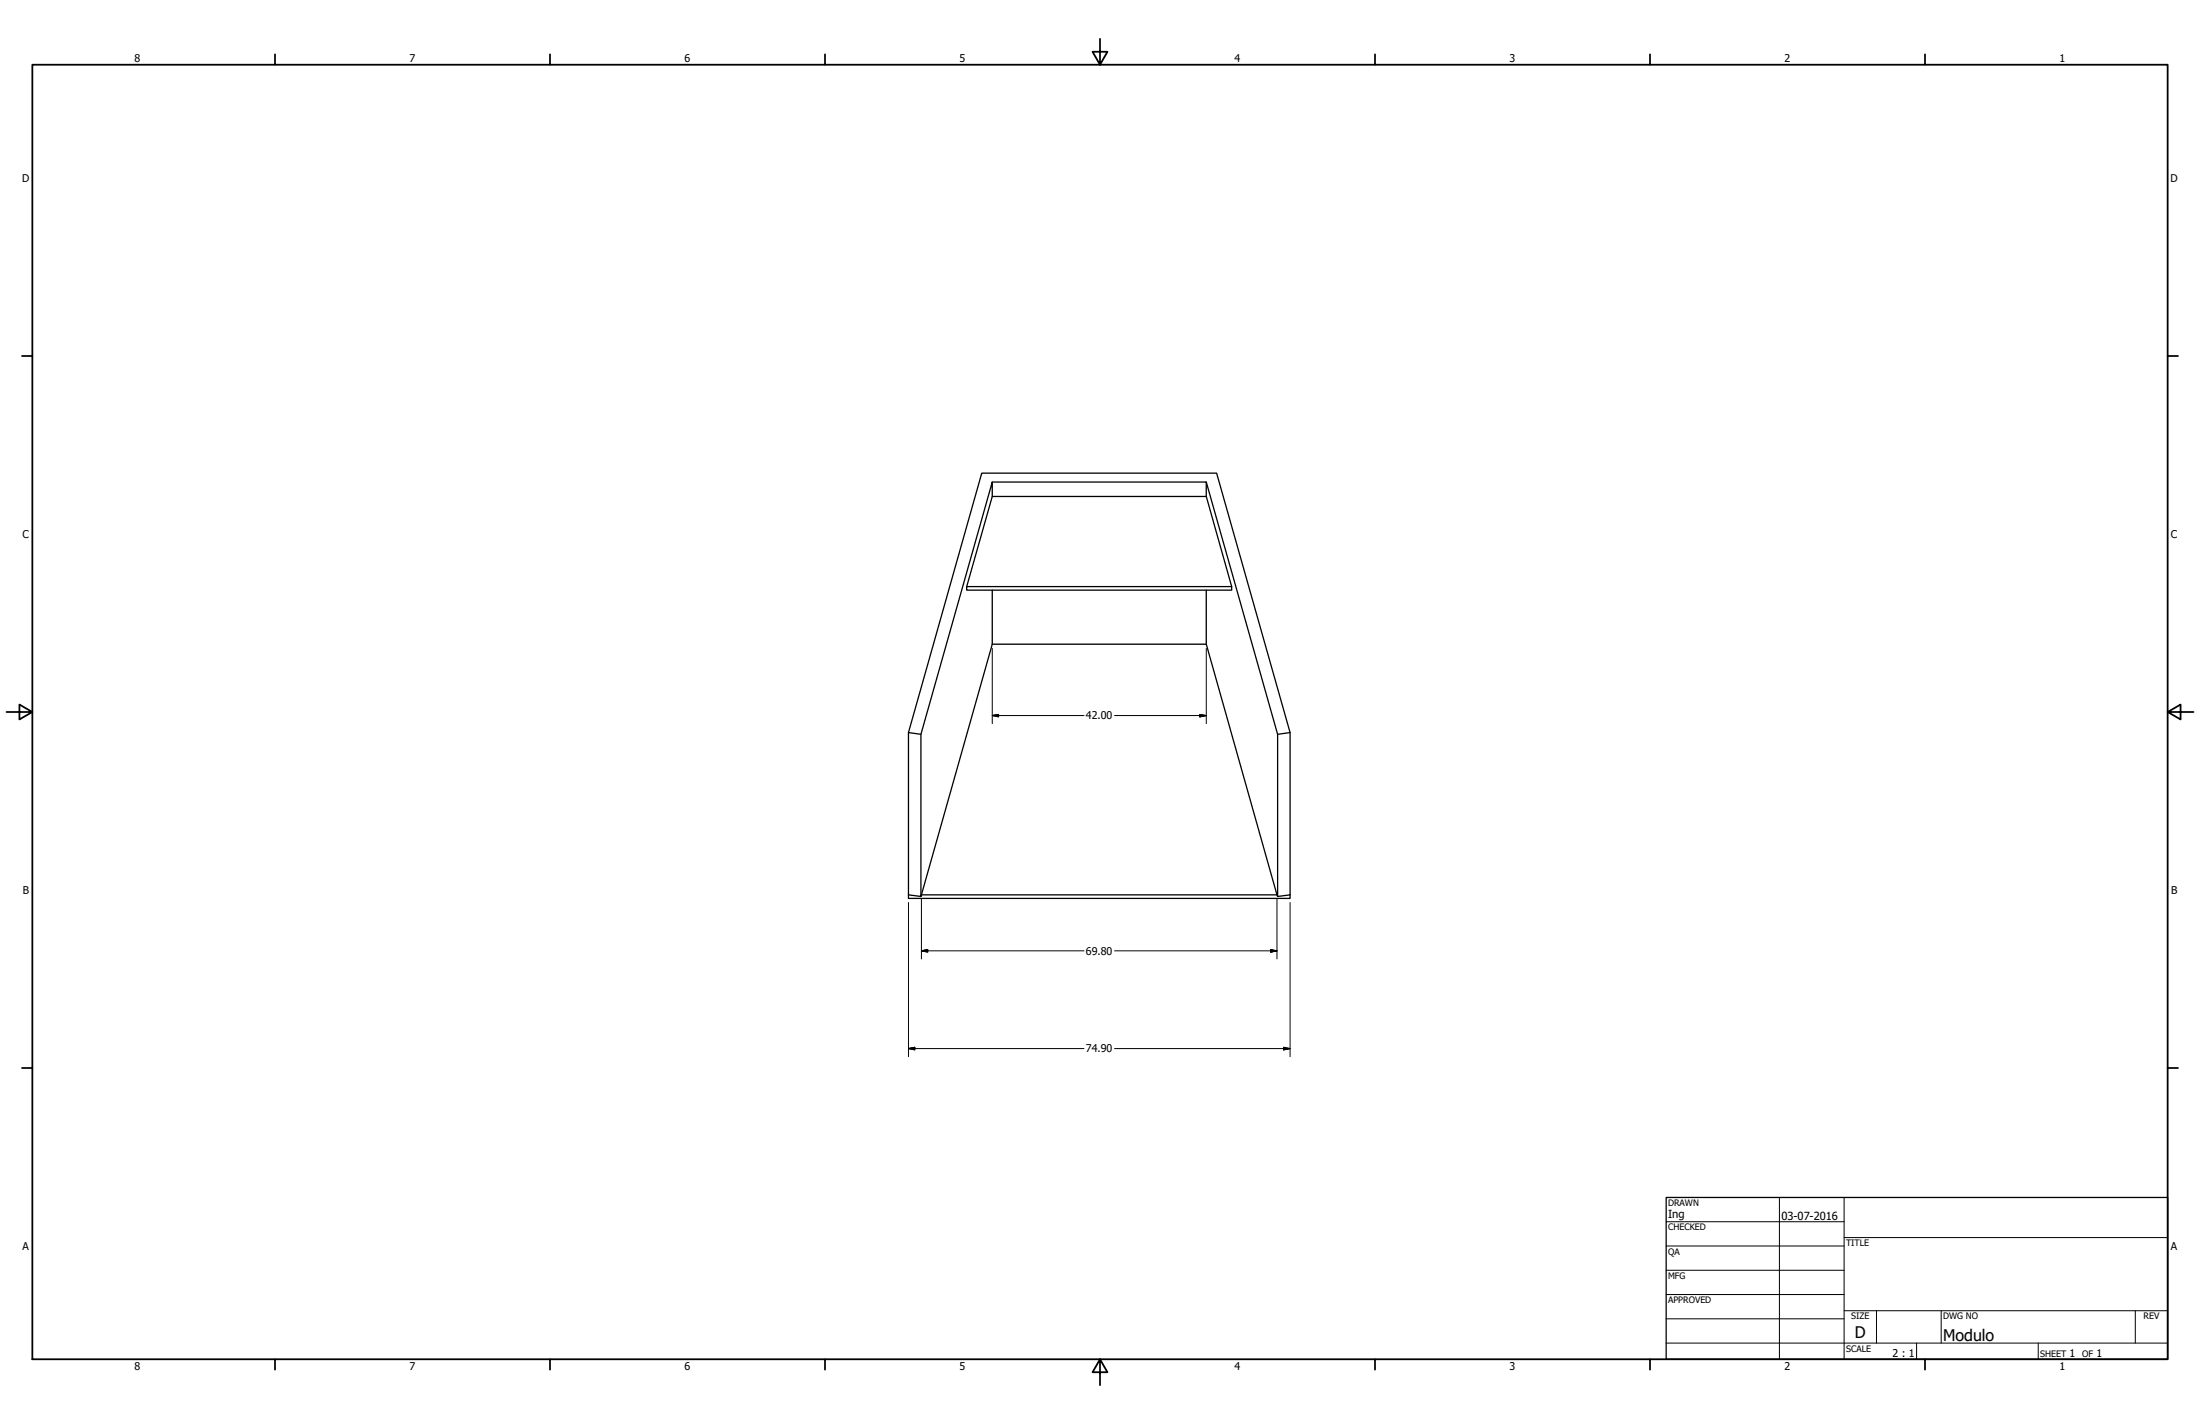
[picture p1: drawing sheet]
<svg xmlns="http://www.w3.org/2000/svg" width="864mm" height="559mm" viewBox="0 0 864 559" stroke-linecap="round" stroke-linejoin="round" font-family="sans-serif">
<!-- layer: Visible (ANSI) -->
<g fill="none" stroke="#000" stroke-width=".51">
<path d="M389.5 194.8v-5.6l-28 99v63.6l.2-.6M389.5 189.2h84v5.6M473.5 189.2l28 99v63.6M379.5 230.2h104v1.4h-104zM379.5 230.2l10-35.4h84l10 35.4M389.5 231.6v21.2M473.5 231.6v21.2M389.5 252.8h84l27.8 98.4M389.5 252.8l-27.8 98.4M356.6 287.5l28.8-101.8h92.2l28.8 101.8v63.7M361.5 288.2l-4.9-.7v63.7M506.4 287.5l-4.9 .7"/>
<path d="M356.6 351.2v1.4h149.8v-1.4M356.6 351.2l4.9 .6M361.7 351.2h139.6M501.3 351.2l.2 .6 4.9-.6"/>
</g>
<!-- layer: Border (ANSI) -->
<g fill="none" stroke="#000" stroke-width=".7">
<path d="M431.8 15.2v10.2l-2.9-5.1h5.8l-2.9 5.1M12.7 25.4h838.2v508h-838.2zM107.9 21.3v4.1M215.9 21.3v4.1M323.8 21.3v4.1M539.8 21.3v4.1M647.7 21.3v4.1M755.6 21.3v4.1M8.6 139.7h4.1M850.9 139.7h4.1M2.5 279.4h10.2l-5.1-2.9v5.8l5.1-2.9M850.9 279.4l5.1 2.9v-5.8l-5.1 2.9h10.2"/>
<path d="M8.6 419.1h4.1M850.9 419.1h4.1M107.9 533.4v4.1M215.9 533.4v4.1M323.8 533.4v4.1M431.8 533.4l2.9 5.1h-5.8l2.9-5.1v10.2M539.8 533.4v4.1M647.7 533.4v4.1M755.6 533.4v4.1"/>
</g>
<!-- layer: Title (ANSI) -->
<g fill="none" stroke="#000" stroke-width=".39">
<path d="M654 479.4h69.9M698.5 469.9v63.5M723.9 469.9v63.5M654 488.9h69.9M654 498.5h69.9M723.9 485.6h127M654 508h69.9M654 517.5h69.9M723.9 514.3h127M736.6 514.3v12.7M762 514.3v12.7M838.2 514.3v12.7"/>
<path d="M654 527h196.9M752.3 527v6.4M800.1 527v6.4"/>
</g>
<path d="M654 469.9h196.9v63.5h-196.9z" fill="none" stroke="#000" stroke-width=".51"/>
<!-- layer: Dimension (ANSI) -->
<g fill="none" stroke="#000" stroke-width=".39">
<path d="M389.5 254.4v29.6M473.5 254.4v29.6M389.5 280.8l2.5-.4v.9zM389.5 280.8h36M437.5 280.8h36M471 280.4l2.5 .4-2.5 .5zM356.6 354.1v60.6M361.7 352.7v23.6M501.3 352.7v23.6M506.4 354.1v60.6M361.7 373.1l2.5-.5v1zM361.7 373.1h63.8"/>
<path d="M437.5 373.1h63.8M498.8 372.6l2.5 .5-2.5 .5zM356.6 411.5l2.5-.5v1zM356.6 411.5h68.9M437.5 411.5h68.9M503.9 411l2.5 .5-2.5 .5z"/>
</g>
<path d="M389.5 280.8l2.5-.4zM389.5 280.8l2.5-.4v.9zM471 281.3l2.5-.5zM471 280.4l2.5 .4-2.5 .5zM361.7 373.1l2.5-.5zM361.7 373.1l2.5-.5v1zM498.8 373.6l2.5-.5zM498.8 372.6l2.5 .5-2.5 .5zM356.6 411.5l2.5-.5zM356.6 411.5l2.5-.5v1zM503.9 412l2.5-.5zM503.9 411l2.5 .5-2.5 .5z" fill="#000" stroke="#000" stroke-width=".39"/>
<g font-size="6.3">
<text x="728.1" y="524.9">D</text>
<text x="762.8" y="526.2">Modulo</text>
</g>
<g font-size="4.4">
<text x="654.8" y="477.8">Ing</text>
<text x="699.3" y="478.6">03-07-2016</text>
</g>
<g font-size="4.2">
<text x="52.8" y="24.4">8</text>
<text x="160.8" y="24.4">7</text>
<text x="268.7" y="24.4">6</text>
<text x="376.7" y="24.4">5</text>
<text x="484.6" y="24.4">4</text>
<text x="592.6" y="24.4">3</text>
<text x="700.5" y="24.4">2</text>
<text x="808.5" y="24.4">1</text>
<text x="8.8" y="71.4">D</text>
<text x="852" y="71.4">D</text>
<text x="8.9" y="211.1">C</text>
<text x="852.2" y="211.1">C</text>
<text x="426.3" y="282.3">42.00</text>
<text x="9" y="350.8">B</text>
<text x="852.2" y="350.8">B</text>
<text x="426.3" y="374.6">69.80</text>
<text x="426.3" y="413">74.90</text>
<text x="8.9" y="490.5">A</text>
<text x="852.2" y="490.5">A</text>
<text x="742.9" y="532.6">2 : 1</text>
<text x="812.4" y="532.6">1</text>
<text x="823" y="532.6">1</text>
<text x="52.8" y="537.5">8</text>
<text x="160.8" y="537.5">7</text>
<text x="268.7" y="537.5">6</text>
<text x="376.7" y="537.5">5</text>
<text x="484.6" y="537.5">4</text>
<text x="592.6" y="537.5">3</text>
<text x="700.5" y="537.5">2</text>
<text x="808.5" y="537.5">1</text>
</g>
<g font-size="3.5">
<text x="654.8" y="473.2">DRAWN</text>
<text x="654.8" y="482.8">CHECKED</text>
<text x="724.7" y="488.9">TITLE</text>
<text x="654.8" y="492.3">QA</text>
<text x="654.8" y="501.8">MFG</text>
<text x="654.8" y="511.4">APPROVED</text>
<text x="726.7" y="517.7">SIZE</text>
<text x="762.8" y="517.7">DWG NO</text>
<text x="841.4" y="517.7">REV</text>
<text x="724.7" y="530.4">SCALE</text>
<text x="800.9" y="532.6">SHEET</text>
<text x="817.4" y="532.6">OF</text>
</g>
</svg>
